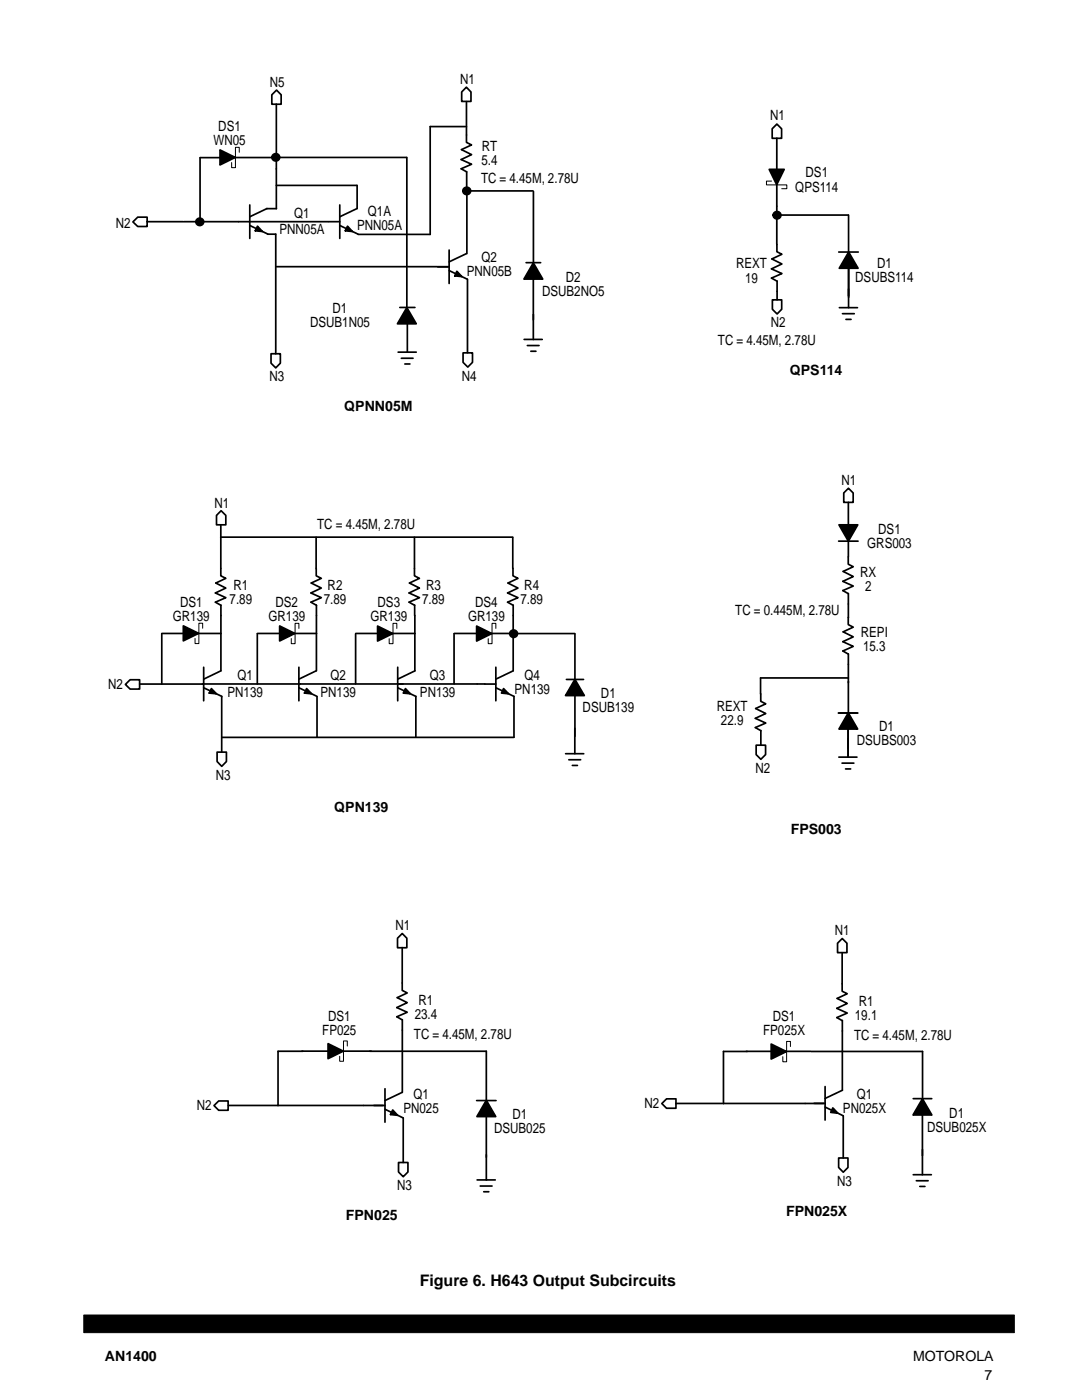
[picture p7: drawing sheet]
<svg xmlns="http://www.w3.org/2000/svg" width="216mm" height="279mm" viewBox="0 0 216 279" stroke-linecap="round" stroke-linejoin="round" font-family="sans-serif">
<path d="M16.7 262.4h185.7v3.6h-185.7z" fill-rule="evenodd" fill="#000" stroke="#000" stroke-width=".2"/>
<g fill="none" stroke="#000" stroke-width=".34">
<path d="M54.2 18.9l1-.9 .9 .9v1.9h-1.9zM93.1 17.4l.9 1v1.8h-1.9v-1.8zM39.9 31.5v12.5M39.9 31.5h4.3M46.2 31.4h4M54.9 30.9a.4 .4 0 0 1 .6 .4 .4 .4 0 0 1-.6 .4 .51 .51 0 0 1 0-.8zM55.1 37h16.1M55.1 20.8v20.8M71.3 37v4.6M81.1 31.4h-30.8M81.2 31.4v30M93 37.8a.4 .4 0 0 1 .6 .4 .4 .4 0 0 1-.6 .4 .51 .51 0 0 1 0-.8z"/>
<path d="M93.1 20.3v8.1l1 .5-2 1 2 1-2.1 .9 2.1 1-2.1 .9 1.1 .6M93.1 25.3h-7.3v21.5h-14.3M93.1 34.3v4M93.2 38.3v12.3M93.4 38.1h12.9M106.4 38.2v14.2M154.1 25.7l.9-.9 1 .9v1.9h-1.9zM155 27.6v6.4M155 36.5v12.3M26.5 44.3l1-1h1.9v1.9h-1.9zM29.3 44.2h7.3M36.7 44.2h28.8"/>
<path d="M39.8 43.8a.4 .4 0 0 1 .5 .4 .4 .4 0 0 1-.5 .4 .51 .51 0 0 1 0-.8zM49.8 40.9v6.7M49.8 45l3.7 1.7M51.4 45.1l1 1.1-1.5-.1zM53.2 41.6h2M53.3 41.6l-3.5 1.7M53.4 46.7h1.6v23.9M55.1 53.2h34.5M65.6 44.2h2.2M67.8 40.9v6.7M67.8 45l3.6 1.7M69.3 45.1l1 1.1-1.4-.1z"/>
<path d="M71.2 41.6l-3.4 1.7M89.6 49.9v6.7M89.6 54l3.6 1.7M90.7 55l.5-.9 1 1.1-1.5-.1M93.1 50.6l-3.5 1.7M93.3 55.7v14.7M105 52.4h2.9M106.4 55.7v12.1M154.1 59.8h1.9v1.9l-.9 1-1-1zM155 48.8v1.4l1 .5-2 1 2 1-2.1 1 2.1 .9-2.1 .9 1.2 .6M155.1 56.1v3.8M155.1 42.9h14.2"/>
<path d="M167.4 50.3h3.9M169.3 42.9v7.4M169.3 53.6v7.8M169.3 53.6v5.7M54.1 70.6h1.8v1.9l-.9 .9-.9-.9zM79.4 70.3h3.7M79.8 61.4h3M80.1 71.5h2.3M80.8 72.6h1M81.3 64.6v5.7M92.4 70.4h1.9v1.9l-1 1-.9-1zM104.6 67.7h3.6"/>
<path d="M105.2 69h2.4M105.9 70.1h1M167.5 61.4h3.6M168.1 62.6h2.4M168.8 63.7h1M168.4 98.4l.9-1 .9 1v1.9h-1.8zM44 107.2h58.3M44.1 104.7v10.2l1 .5-2 1 2 1-2.1 .9 2.1 1-2.1 .9 1.1 .6M44.1 101.9l1 1v1.8h-1.9v-1.8zM63.1 107.2v7.7l1 .5-2 1 2 1-2.1 .9 2.1 1-2.1 .9 1.1 .6M82.7 107.2v7.7l1 .5-2 1 2 1-2.1 .9 2.1 1-2.1 .9 1.1 .6M102.3 107.3v6.1"/>
<path d="M102.4 113.4v1.5l1 .5-2 1 2 1-2.1 .9 2.1 1-2.1 .9 1.1 .6M167.3 108h3.9M169.3 108v4.6l1 .5-2.1 .9 2.1 1.1-2.1 .9 2.1 1-2.1 .9 1.1 .6v4.8M169.3 100.3v4.4M26 135.7h1.9v1.8h-1.9l-1-.9zM27.9 136.5h12.5M32.3 126.4h4.7M32.3 126.5v10M39.4 126.4h4.7M40.4 136.5h56.3M40.6 137.3l3.6 1.7v11.1M40.6 133.2v6.7"/>
<path d="M42.2 137.4l1 1.1-1.5-.2zM44.1 120.8v13.1l-3.5 1.6M51.3 126.5v10M51.4 126.4h4.7M58.4 126.4h4.8M59.6 133.2v6.7M59.6 137.3l3.7 1.7M61.2 137.4l1 1.1-1.5-.2zM63.1 133.9l-3.5 1.6M63.1 120.8v13.1M63.3 139.1v8M71 126.5v10"/>
<path d="M71 126.4h4.7M78.1 126.4h4.7M79.4 137.3l3.6 1.7v8.1M79.4 133.2v6.7M80.9 137.4l1 1.1-1.4-.2zM82.7 120.8l.1 13.1M82.8 133.9l-3.4 1.6M90.6 126.5v10M90.6 126.4h4.7M96.7 136.5h2.2M97.7 126.4h4.7M98.9 137.3l3.7 1.7v8.1"/>
<path d="M98.9 133.2v6.7M100.5 137.4l1 1.1-1.4-.2zM102.2 126.3h.3v.4h-.3zM102.4 120.8v13.1l-3.5 1.6M102.4 126.4h12.2M113 135.6h3.4M114.7 126.5v9.1M114.7 138.8v8.1M151.8 138.5v1.5l1 .5-2 .9 2 1-2.1 1 2.1 .9-2.1 .9 1.1 .6v2.9M169.3 123.2v1.5l1 .5-2.1 .9 2.1 1-2.1 1 2.1 .9-2.1 .9 1.1 .6M169.3 135.3h-17.5v3.2M169.3 130.5v11.8"/>
<path d="M43.3 150.1h1.9v1.9l-1 .9-.9-.9zM44.2 147.2h58.4M112.9 150.4h3.6M113.5 151.6h2.4M114.2 152.8h1M114.7 145.4v5M150.9 148.7h1.9v1.9l-1 .9-.9-.9zM167.3 142.3h3.9M167.4 151.1h3.6M168 152.3h2.4M168.7 153.5h1M169.2 145.6v5.5"/>
<path d="M169.2 145.6v3.6M79.3 187.2l1-.9 .9 .9v1.9h-1.9zM80.3 189.1v8.6l1 .5-2 .9 2 1-2.1 1 2.1 .9-2.1 .9 1.1 .6M168 190.1v7.7l1.1 .5-2.1 1 2.1 1-2.1 .9 2.1 1-2.1 .9 1.1 .6v13.9M168.1 187.3l.9 .9v1.9h-1.9v-1.9zM60.3 209.8h5.3M60.4 209.8h-4.9v10.8M68.3 209.8h5.8M73.8 209.8h23.2v9.8M76.8 217.3v6.7M80.3 203.5v14.5l-3.5 1.6M95.1 219.6h3.9"/>
<path d="M148.9 209.8h5.1M149.1 209.8h-4.7v10.4M156.6 209.8h5.1M161.8 209.8h22.3v9.5M164.6 216.8v6.7M168.1 217.6l-3.5 1.6M182.2 219.3h3.7M42.7 220.6l.9-.9h1.9v1.9h-1.9zM45.6 220.6h31.2M76.8 221.4l3.7 1.7v8.9M78.4 221.5l.9 1.1-1.4-.2zM79.5 232h1.9v1.9l-.9 .9-1-.9z"/>
<path d="M95.2 235.5h3.6M95.8 236.7h2.4M96.5 237.8h1M97 222.9v12.6M132.1 220.2l.9-.9h1.9v1.9h-1.9zM134.9 220.2h29.5M162.4 220.2h2.2M164.6 220.9l3.7 1.8v8.4M166.2 221.1l1 1.1-1.4-.2zM167.3 231.1h1.9v1.9l-.9 .9-1-.9zM182.2 234.4h3.6M182.8 235.6h2.4"/>
<path d="M183.5 236.8h1.1M184.1 222.5v11.9"/>
<circle cx="155" cy="43" r=".14"/>
</g>
<g fill="#000" stroke="#000" stroke-width=".34">
<path d="M43.9 29.9l3 1.5-3 1.5zM153.5 33.8h3l-1.5 3.1zM106.4 52.5l1.9 3.2h-3.8zM169.3 50.3l1.9 3.2h-3.7zM81.2 61.4l1.9 3.2h-3.8zM167.4 104.7h3.8l-1.9 3.3zM36.6 124.9l3 1.5-3 1.5zM55.8 124.9l3 1.5-3 1.5zM75.3 124.9l3.1 1.5-3.1 1.5zM95.1 124.9l3 1.5-3 1.5zM114.7 135.6l1.9 3.2h-3.8zM169.3 142.3l1.8 3.2h-3.7z"/>
<path d="M65.5 208.3l3 1.5-3 1.5zM153.9 208.4l3 1.5-3 1.5zM97 219.6l1.9 3.2h-3.7zM184.1 219.3l1.8 3.2h-3.7z"/>
<circle cx="55" cy="31.4" r=".76"/>
<circle cx="93.1" cy="38.1" r=".76"/>
<circle cx="39.8" cy="44.3" r=".76"/>
<circle cx="155" cy="43" r=".76"/>
<circle cx="102.5" cy="126.5" r=".76"/>
</g>
<path d="M47.7 30.4v-1h-.7v4.1h-.8v-1.1M154 36.1h-1.1v.8h4.1v.8h-1M40.4 125.4v-1h-.7v4h-.8v-1M59.6 125.4v-1h-.7v4.1h-.8v-1.1M79.2 125.4v-1h-.8v4.1h-.7v-1M98.9 125.4v-1h-.7v4.1h-.8v-1M69.3 208.8v-1.1h-.8v4.1h-.7v-1M157.7 208.9v-1.1h-.7v4.1h-.8v-1" fill="none" stroke="#000" stroke-width=".2"/>
<path d="M51.4 45.1l1 1.1-1.5-.1zM69.3 45.1l1 1.1-1.4-.1zM91.2 54.1l1 1.1-1.5-.1zM42.2 137.4l1 1.1-1.5-.2zM61.2 137.4l1 1.1-1.5-.2zM80.9 137.4l1 1.1-1.4-.2zM100.5 137.4l1 1.1-1.4-.2zM78.4 221.5l.9 1.1-1.4-.2zM166.2 221.1l1 1.1-1.4-.2z" fill="#000"/>
<text font-size="3.2" x="83.8" y="256.6">Figure 6. H643 Output Subcircuits</text>
<g font-size="2.8">
<text x="53.9" y="17.4">N5</text>
<text x="91.8" y="16.8">N1</text>
<text x="42.6" y="28.9">WN05</text>
<text x="43.6" y="26.1">DS1</text>
<text x="153.7" y="24">N1</text>
<text x="96.1" y="33">5.4</text>
<text x="96.2" y="30.2">RT</text>
<text x="160.7" y="35.4">DS1</text>
<text x="96" y="36.6">TC = 4.45M, 2.78U</text>
<text x="158.7" y="38.2">QPS114</text>
<text x="23.1" y="45.5">N2</text>
<text x="55.8" y="46.8">PNN05A</text>
<text x="58.7" y="43.5">Q1</text>
<text x="71.2" y="45.9">PNN05A</text>
<text x="73.4" y="43.1">Q1A</text>
<text x="96.1" y="52.2">Q2</text>
<text x="146.9" y="53.6">REXT</text>
<text x="175" y="53.5">D1</text>
<text x="93.2" y="55">PNN05B</text>
<text x="108.2" y="59">DSUB2NO5</text>
<text x="112.9" y="56.2">D2</text>
<text x="148.7" y="56.4">19</text>
<text x="170.7" y="56.3">DSUBS114</text>
<text x="61.9" y="65.2">DSUB1N05</text>
<text x="66.4" y="62.4">D1</text>
<text x="153.8" y="65.3">N2</text>
<text x="143.3" y="68.9">TC = 4.45M, 2.78U</text>
<text x="53.8" y="76.1">N3</text>
<text x="92.1" y="75.9">N4</text>
<text x="157.6" y="74.9">QPS114</text>
<text x="68.7" y="82.1">QPNN05M</text>
<text x="42.8" y="101.3">N1</text>
<text x="167.9" y="96.7">N1</text>
<text x="63.3" y="105.6">TC = 4.45M, 2.78U</text>
<text x="175.2" y="106.6">DS1</text>
<text x="173.1" y="109.4">GRS003</text>
<text x="46.6" y="117.8">R1</text>
<text x="65.4" y="117.8">R2</text>
<text x="85" y="117.8">R3</text>
<text x="104.6" y="117.8">R4</text>
<text x="171.7" y="115.1">RX</text>
<text x="172.6" y="117.9">2</text>
<text x="34.5" y="124">GR139</text>
<text x="35.9" y="121.2">DS1</text>
<text x="45.8" y="120.6">7.89</text>
<text x="53.6" y="124">GR139</text>
<text x="55" y="121.2">DS2</text>
<text x="64.6" y="120.6">7.89</text>
<text x="73.9" y="124">GR139</text>
<text x="75.3" y="121.2">DS3</text>
<text x="84.2" y="120.6">7.89</text>
<text x="93.4" y="124">GR139</text>
<text x="94.8" y="121.2">DS4</text>
<text x="103.9" y="120.6">7.89</text>
<text x="146.7" y="122.7">TC = 0.445M, 2.78U</text>
<text x="171.8" y="127.1">REPI</text>
<text x="172.2" y="129.9">15.3</text>
<text x="21.6" y="137.5">N2</text>
<text x="47.4" y="135.8">Q1</text>
<text x="65.9" y="135.8">Q2</text>
<text x="85.8" y="135.8">Q3</text>
<text x="104.7" y="135.8">Q4</text>
<text x="45.4" y="139">PN139</text>
<text x="63.9" y="139">PN139</text>
<text x="83.8" y="139">PN139</text>
<text x="102.7" y="138.6">PN139</text>
<text x="116.3" y="142.1">DSUB139</text>
<text x="119.9" y="139.3">D1</text>
<text x="143" y="141.9">REXT</text>
<text x="143.9" y="144.7">22.9</text>
<text x="171" y="148.7">DSUBS003</text>
<text x="175.4" y="145.9">D1</text>
<text x="43" y="155.6">N3</text>
<text x="150.7" y="154.2">N2</text>
<text x="66.7" y="162">QPN139</text>
<text x="157.8" y="166.5">FPS003</text>
<text x="78.9" y="185.7">N1</text>
<text x="166.6" y="186.6">N1</text>
<text x="65.5" y="203.7">DS1</text>
<text x="82.8" y="203.5">23.4</text>
<text x="83.5" y="200.7">R1</text>
<text x="154.2" y="203.8">DS1</text>
<text x="170.6" y="203.6">19.1</text>
<text x="171.3" y="200.8">R1</text>
<text x="64.3" y="206.5">FP025</text>
<text x="82.6" y="207.4">TC = 4.45M, 2.78U</text>
<text x="152.3" y="206.6">FP025X</text>
<text x="170.4" y="207.5">TC = 4.45M, 2.78U</text>
<text x="39.3" y="221.6">N2</text>
<text x="82.5" y="219.4">Q1</text>
<text x="128.6" y="221.2">N2</text>
<text x="170.9" y="219.4">Q1</text>
<text x="80.5" y="222.2">PN025</text>
<text x="98.6" y="226.2">DSUB025</text>
<text x="102.2" y="223.4">D1</text>
<text x="168.2" y="222.2">PN025X</text>
<text x="185" y="225.8">DSUB025X</text>
<text x="189.4" y="223">D1</text>
<text x="79.2" y="237.5">N3</text>
<text x="167.1" y="236.6">N3</text>
<text x="69" y="243.5">FPN025</text>
<text x="156.9" y="242.6">FPN025X</text>
<text x="20.9" y="271.6">AN1400</text>
<text x="182.2" y="271.6">MOTOROLA</text>
<text x="196.5" y="275.4">7</text>
</g>
</svg>
